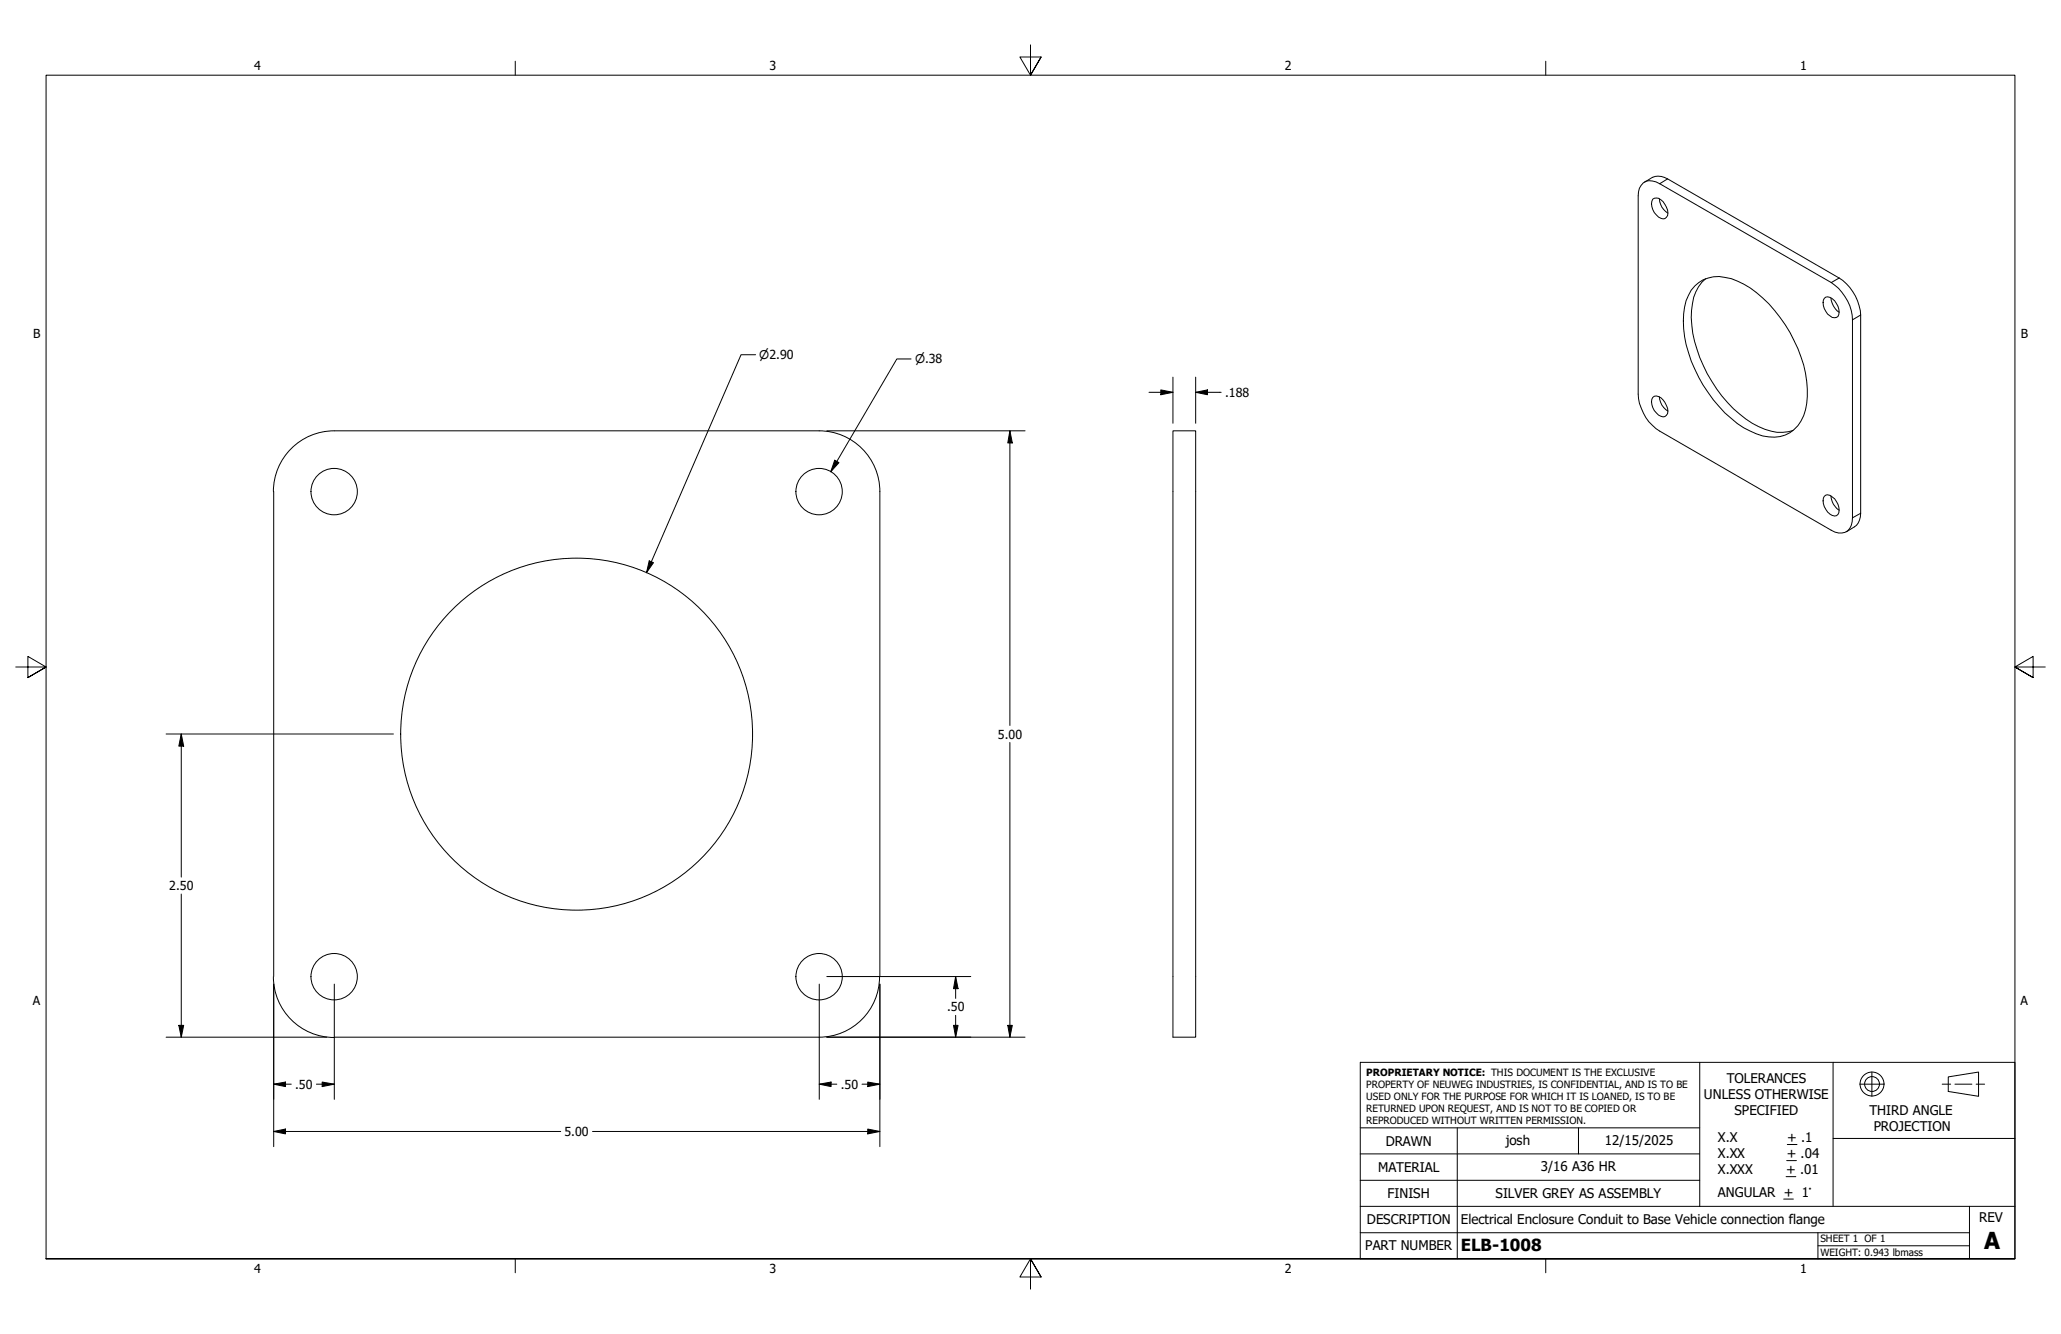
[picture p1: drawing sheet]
<svg xmlns="http://www.w3.org/2000/svg" width="432mm" height="279mm" viewBox="0 0 432 279" stroke-linecap="round" stroke-linejoin="round" font-family="sans-serif">
<!-- layer: Visible (ANSI) -->
<g fill="none" stroke="#000" stroke-width=".21">
<path d="M344.3 38.3a2.87 2.87 0 0 1 3.4 .2l36 20.7a10.1 10.1 0 0 1 4.4 7.8v41.5a2.68 2.68 0 0 1-2.9 3.1l-1.5-.5-36-20.8a9.7 9.7 0 0 1-4.5-7.8v-41.5a3.3 3.3 0 0 1 1.1-2.7zM344.6 38.2a3.8 3.8 0 0 1 4.8-.7l35.9 20.7a10.1 10.1 0 0 1 4.5 7.8v41.5a3.4 3.4 0 0 1-1.3 2.9l-1.7 1M346.3 41.7a1.52 1.52 0 0 1 2.1 .5 2.76 2.76 0 0 1 .7 3.3 1.14 1.14 0 0 1-1.6 0 3.3 3.3 0 0 1-1.2-3.8zM347.7 41.7a3.6 3.6 0 0 0 1.7 2.9M355.1 59.9a6.8 6.8 0 0 1 6.3-1.8 16.9 16.9 0 0 1 9.2 5.5 28.2 28.2 0 0 1 8.1 19.5 8.3 8.3 0 0 1-4.7 8 9.2 9.2 0 0 1-7.3-.8 24.5 24.5 0 0 1-9.9-9.7 26.4 26.4 0 0 1-4.1-14.9 9.2 9.2 0 0 1 2.4-5.8zM357.4 58.4a9 9 0 0 0-3 6.6 25.3 25.3 0 0 0 4.2 14.9 23.5 23.5 0 0 0 11.2 10 8.4 8.4 0 0 0 5.9 .3M382.2 62.5a1.14 1.14 0 0 1 1.7 0 3.3 3.3 0 0 1 1.2 3.8 1.24 1.24 0 0 1-1.7-.1 3.1 3.1 0 0 1-1.2-3.7zM383.6 62.4a4.1 4.1 0 0 0 1.7 3M171.6 90.2a12.7 12.7 0 0 1 12.7 12.8M171.6 90.2h-101.6a12.7 12.7 0 0 0-12.7 12.8M245.7 90.2h4.8v127h-4.8zM346.3 83.2a1.38 1.38 0 0 1 2.1 .6 2.69 2.69 0 0 1 .7 3.2 1.14 1.14 0 0 1-1.6-.1 3.2 3.2 0 0 1-1.2-3.7z"/>
<path d="M347.7 83.1a3.6 3.6 0 0 0 1.7 3M57.3 102.9v101.6M184.3 102.9v101.6M382.2 103.9a1.09 1.09 0 0 1 1.7 .2 3.1 3.1 0 0 1 1.2 3.7 1.14 1.14 0 0 1-1.7-.1 3.3 3.3 0 0 1-1.2-3.8zM383.6 103.9a3.8 3.8 0 0 0 1.7 3M57.3 204.6a12.7 12.7 0 0 0 12.7 12.7M70 217.2h101.6M184.3 204.6a12.7 12.7 0 0 1-12.7 12.6"/>
<circle cx="70" cy="103" r="4.9"/>
<circle cx="171.6" cy="103" r="4.9"/>
<circle cx="120.8" cy="153.8" r="36.9"/>
<circle cx="70" cy="204.6" r="4.9"/>
<circle cx="171.6" cy="204.6" r="4.9"/>
</g>
<!-- layer: Visible Narrow (ANSI) -->
<path d="M349.4 37.5l-1.7 1M385.3 58.2l-1.6 1M389.8 66l-1.7 1M389.8 107.5l-1.7 1" fill="none" stroke="#000" stroke-width=".21"/>
<!-- layer: Border (ANSI) -->
<path d="M107.9 12.8v2.9M215.9 9.4v6.3l-2.2-3.8h4.4l-2.2 3.8 2.2-3.8M323.8 12.8v2.9M3.3 139.7h6.4l-3.9-2.2v4.4l3.9-2.2-3.9 2.2M428.5 139.7h-6.4l3.9-2.2v4.4l-3.9-2.2 3.9 2.2M9.7 263.7v-248h412.4v248h-412.4h412.4M107.9 263.7v2.9M218.1 267.5l-2.2-3.8 2.2 3.8h-4.4l2.2-3.8v6.3M323.8 263.7v2.9" fill="none" stroke="#000" stroke-width=".21"/>
<!-- layer: Title (ANSI) -->
<g fill="none" stroke="#000" stroke-width=".21">
<path d="M285 222.5h137.1v41.2h-137.1zM285 236.2h71.1M305.3 236.2v27.5M330.7 236.2v5.5M356.1 222.5v30.2M374.5 239.7h2M384 222.5v15.9M389.6 227.1h5.1M392.2 224.5v5.1M406.9 227.1h1.8M408.2 225.6l6.3-1.1v5.1l-6.3-1zM409.6 227.1h3.5"/>
<path d="M414 227.1h1.8M422.1 238.4h-38.1v14.3M285 258.2h127.6M285 252.7h137.1M285 247.2h71.1M285 241.7h71.1M373.7 251.1h2M374.2 246.4h2M374.3 243.1h2.1M380.9 258.2v5.5M412.6 252.7v11M380.9 260.9h31.7"/>
<circle cx="392.2" cy="227" r="2.51"/>
<circle cx="392.2" cy="227" r="1.56"/>
</g>
<!-- layer: Dimension (ANSI) -->
<g fill="none" stroke="#000" stroke-width=".21">
<path d="M158.3 74.3h-3l-19.9 45.7M190.9 75.2h-3l-13.8 23.6M245.7 79v9.6M250.5 79v9.6M173.2 90.2h41.6M174.9 96.4l.9 .5-1.7 1.9zM211.6 90.2l.5 2.6h-1zM211.6 90.2v61.8M240.7 82.2h5M243.2 81.7l2.5 .5-2.5 .5zM250.5 82.2l2.5-.5v1zM250.5 82.2h5.3"/>
<path d="M136 117.5l.9 .4-1.5 2.1zM34.8 153.7h47.6M38 153.7l.5 2.6h-1zM38 153.7v30M211.6 155.5v61.7M38 187.3v29.9M34.8 217.2h33.7M37.5 214.8h1l-.5 2.4zM57.3 206.1v34.1M70 206.1v24.2M171.6 206.1v24.2M173.2 204.5h30.2"/>
<path d="M173.2 217.2h41.6M184.3 206.1v34.1M199.8 214.8h.9l-.5 2.4zM200.2 204.5l.5 2.6h-.9zM200.2 204.5v4.6M200.2 212.7v4.5M211.1 214.8h1l-.5 2.4zM57.3 237l2.5-.5v1zM57.3 227.1l2.5-.5v1zM57.3 237h60.2M57.3 227.1h3.7M66.3 227.1h3.7"/>
<path d="M67.5 226.6l2.5 .5-2.5 .5zM124.1 237h60.2M171.6 227.1l2.5-.5v1zM171.6 227.1h3.7M180.6 227.1h3.7M181.8 236.5l2.5 .5-2.5 .5zM181.8 226.6l2.5 .5-2.5 .5z"/>
</g>
<g fill="#000">
<path d="M174.9 96.4l.9 .5-1.7 1.9zM211.6 90.2l.5 2.6h-1zM243.2 81.7l2.5 .5-2.5 .5zM250.5 82.2l2.5-.5v1zM136 117.5l.9 .4-1.5 2.1zM38 153.7l.5 2.6h-1zM37.5 214.8h1l-.5 2.4zM199.8 214.8h.9l-.5 2.4zM200.2 204.5l.5 2.6h-.9zM211.1 214.8h1l-.5 2.4zM57.3 237l2.5-.5v1zM57.3 227.1l2.5-.5v1z"/>
<path d="M67.5 226.6l2.5 .5-2.5 .5zM171.6 227.1l2.5-.5v1zM181.8 236.5l2.5 .5-2.5 .5zM181.8 226.6l2.5 .5-2.5 .5z"/>
</g>
<text font-size="4.9" x="415.7" y="261.6">A</text>
<text font-size="3.5" x="306.1" y="262.1">ELB-1008</text>
<g font-size="2.8">
<text x="361.8" y="226.9">TOLERANCES</text>
<text x="357" y="230.3">UNLESS OTHERWISE</text>
<text x="363.4" y="233.6">SPECIFIED</text>
<text x="391.7" y="233.5">THIRD ANGLE</text>
<text x="290.3" y="240">DRAWN</text>
<text x="315.5" y="239.7">josh</text>
<text x="336.2" y="239.8">12/15/2025</text>
<text x="359.9" y="239.3">X.X</text>
<text x="374.5" y="239.3">+ .1</text>
<text x="392.6" y="236.8">PROJECTION</text>
<text x="288.7" y="245.5">MATERIAL</text>
<text x="322.8" y="245.3">3/16 A36 HR</text>
<text x="359.9" y="242.6">X.XX</text>
<text x="359.9" y="245.9">X.XXX</text>
<text x="374.2" y="245.9">+ .01</text>
<text x="374.3" y="242.6">+ .04</text>
<text x="290.7" y="251">FINISH</text>
<text x="313.3" y="251">SILVER GREY AS ASSEMBLY</text>
<text x="359.9" y="250.7">ANGULAR + 1°</text>
<text x="286.4" y="256.4">DESCRIPTION</text>
<text x="306.1" y="256.3">Electrical Enclosure Conduit to Base Vehicle connection flange</text>
<text x="414.7" y="256">REV</text>
<text x="286" y="261.9">PART NUMBER</text>
</g>
<g font-size="2.6">
<text x="53.3" y="14.7">4</text>
<text x="161.2" y="14.7">3</text>
<text x="269.2" y="14.7">2</text>
<text x="377.1" y="14.7">1</text>
<text x="6.9" y="70.8">B</text>
<text x="423.4" y="70.8">B</text>
<text x="256.7" y="83.1">.188</text>
<text x="209" y="154.7">5.00</text>
<text x="35.4" y="186.4">2.50</text>
<text x="6.9" y="210.5">A</text>
<text x="198.4" y="211.8">.50</text>
<text x="423.3" y="210.5">A</text>
<text x="61.8" y="228">.50</text>
<text x="176.1" y="228">.50</text>
<text x="118.3" y="237.9">5.00</text>
<text x="53.3" y="266.6">4</text>
<text x="161.2" y="266.6">3</text>
<text x="269.2" y="266.6">2</text>
<text x="377.1" y="266.6">1</text>
</g>
<g font-size="2.5">
<text x="159.1" y="75.2">⌀2.90</text>
<text x="191.7" y="76.1">⌀.38</text>
</g>
<g font-size="2.1">
<text x="286.3" y="225.4">PROPRIETARY NOTICE: THIS DOCUMENT IS THE EXCLUSIVE</text>
<text x="286.3" y="227.8">PROPERTY OF NEUWEG INDUSTRIES, IS CONFIDENTIAL, AND IS TO BE</text>
<text x="286.3" y="230.4">USED ONLY FOR THE PURPOSE FOR WHICH IT IS LOANED, IS TO BE</text>
<text x="286.3" y="232.9">RETURNED UPON REQUEST, AND IS NOT TO BE COPIED OR</text>
<text x="286.3" y="235.4">REPRODUCED WITHOUT WRITTEN PERMISSION.</text>
<text x="381.4" y="260.2">SHEET 1 OF 1</text>
<text x="381.4" y="263">WEIGHT: 0.943 lbmass</text>
</g>
</svg>
